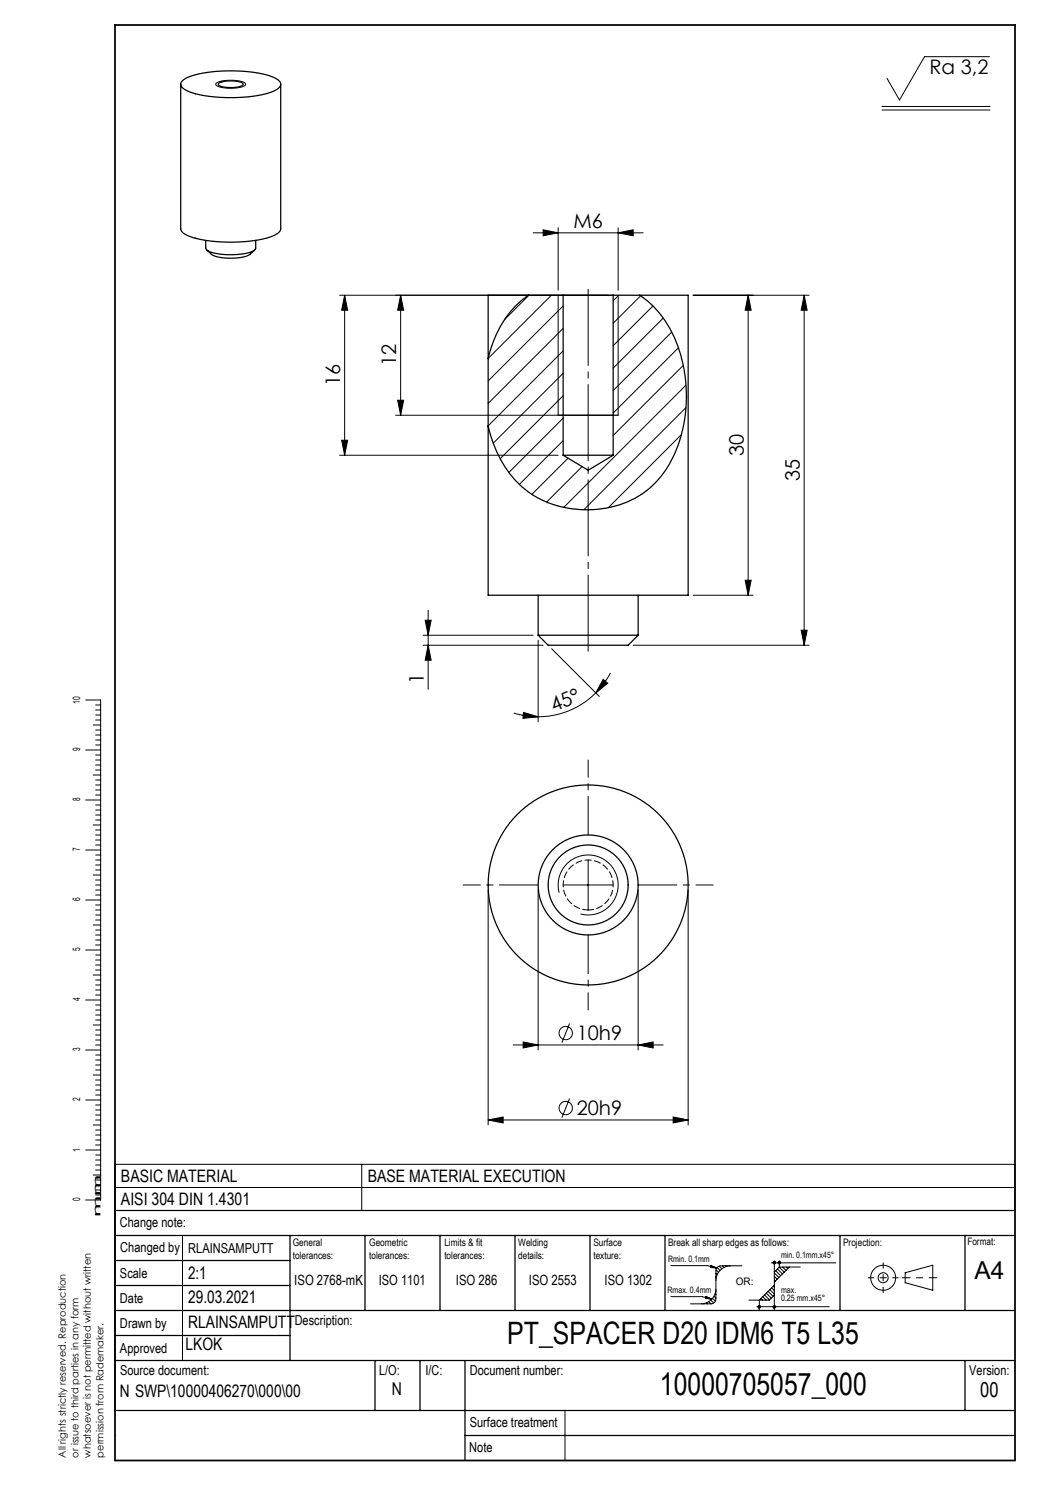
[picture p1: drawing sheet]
<svg xmlns="http://www.w3.org/2000/svg" width="210mm" height="297mm" viewBox="0 0 210 297" stroke-linecap="round" stroke-linejoin="round" font-family="sans-serif">
<g fill="none" stroke="#000" stroke-width=".2">
<path d="M43.3 16.6a7.3 7.3 0 0 1 5.8 .1 .54 .54 0 0 1-.7 .7 7.6 7.6 0 0 1-5.2-.4zM197.9 11.3h-13l-5 8.7-2.5-4.3M176.4 21.3h21.6M176.4 22h21.6M67.9 59h54.7M68.9 59l.6 3h-1.2zM68.9 59v32M80.1 59l.6 3h-1.2zM80.1 59v24M105.8 59l-4.9 5M106.6 46.6h22M108.6 46l3 .6-3 .6z"/>
<path d="M110.3 59l-12.7 12.7M111.6 45.6v12.4M111.6 59v24M123.6 46.6l3-.6v1.2zM123.6 45.6v12.4M123.6 59v24M123.7 59l-1.1 1.2M128.1 59.2l-5.5 5.5M138.6 59h23.2M149.6 59v60M149.6 59l.6 3h-1.2zM160.8 59v70"/>
<path d="M160.8 59l.6 3h-1.2zM112.6 61.2l-15 15M112.6 65.7l-15 15M112.6 70.2l-15 15M112.6 74.7l-14 13.9M112.6 79.1l-12.6 12.6M130.6 61.2l-8 7.9M132.7 63.6l-10.1 10M134.3 66.4l-11.7 11.7M135.7 69.6l-13.1 13M136.7 73.1l-14.1 14M137.2 77l-24.4 24.5"/>
<path d="M67.9 91h43.7M68.3 88h1.2l-.6 3zM79.1 83h43.5M79.5 80h1.2l-.6 3zM112.6 83.6l-10.8 10.9M112.6 88.1l-8.7 8.8M113.6 91.6l-7.2 7.3M116.4 93.3l-7.1 7.1M136.3 86.9l-14.6 14.6M137.2 81.5l-20.4 20.5M138.6 119h12M149 116h1.2l-.6 3z"/>
<path d="M17.1 140h3v100h-3M84.6 129h24M84.6 127h22M85 124h1.2l-.6 3zM85.6 122v15.9M85.6 129l.6 3h-1.2zM107.6 128v16.4M110.3 129.8l9.6 9.5M119.2 138.6a16.3 16.3 0 0 1-11.6 4.8M120.6 135.9l.9 .8-2.3 1.9zM122.1 134.6a16.3 16.3 0 0 1-2.9 4M126.6 129h35.2"/>
<path d="M160.2 126h1.2l-.6 3zM17.1 160h3M17.1 150h3M18.6 155h1.5M18.6 145h1.5M19.1 154h1M19.1 153h1M19.1 152h1M19.1 151h1M19.1 156h1M19.1 157h1M19.1 158h1"/>
<path d="M19.1 159h1M19.1 144h1M19.1 143h1M19.1 142h1M19.1 141h1M19.1 146h1M19.1 147h1M19.1 148h1M19.1 149h1M102.7 142.6a16.3 16.3 0 0 0 4.9 .8M104.7 142.5l2.9 .9-3 .3zM17.1 170h3"/>
<path d="M18.6 175h1.5M18.6 165h1.5M19.1 174h1M19.1 173h1M19.1 172h1M19.1 171h1M19.1 176h1M19.1 177h1M19.1 178h1M19.1 179h1M19.1 164h1M19.1 163h1"/>
<path d="M19.1 162h1M19.1 161h1M19.1 166h1M19.1 167h1M19.1 168h1M19.1 169h1M97.6 178v47M107.6 178v32M111.8 178.5a6 6 0 0 1 5.3-7.5 6 6 0 0 1 6.5 6.5 6 6 0 0 1-7.5 5.3M112.6 177h10M117.6 172v10M127.6 178v32"/>
<path d="M137.6 178v47M17.1 190h3M17.1 180h3M18.6 195h1.5M18.6 185h1.5M19.1 194h1M19.1 193h1M19.1 192h1M19.1 191h1M19.1 196h1M19.1 197h1M19.1 198h1"/>
<path d="M19.1 199h1M19.1 184h1M19.1 183h1M19.1 182h1M19.1 181h1M19.1 186h1M19.1 187h1M19.1 188h1M19.1 189h1M17.1 210h3M17.1 200h3M18.6 215h1.5"/>
<path d="M18.6 205h1.5M19.1 214h1M19.1 213h1M19.1 212h1M19.1 211h1M19.1 216h1M19.1 217h1M19.1 218h1M19.1 219h1M19.1 204h1M19.1 203h1M19.1 202h1"/>
<path d="M19.1 201h1M19.1 206h1M19.1 207h1M19.1 208h1M19.1 209h1M102.6 209h30M104.6 208.4l3 .6-3 .6zM113.9 219.7l-1.5 3.8M113.9 204.7l-1.5 3.8M127.6 209l3-.6v1.2zM17.1 230h3M17.1 220h3"/>
<path d="M18.6 235h1.5M18.6 225h1.5M19.1 234h1M19.1 233h1M19.1 232h1M19.1 231h1M19.1 236h1M19.1 237h1M19.1 238h1M19.1 239h1M19.1 224h1M19.1 223h1"/>
<path d="M19.1 222h1M19.1 221h1M19.1 226h1M19.1 227h1M19.1 228h1M19.1 229h1M23 232.9h180v9.2h-180zM23 237.5h180M72.4 232.9v9.2M97.6 224l3-.6v1.2zM97.6 224h40M134.6 223.4l3 .6-3 .6z"/>
<path d="M36.5 247.1v25M134.2 253.1h7.3l1.8 .5M134.2 259.3h6.3l1.8 .5M141.2 259.3l1.1 .5-1.2-.1zM141.8 259.7l-.6-.1 .1-.2 1 .4M142.2 253.1l1.1 .5-1.2-.1zM142.5 259.7l.6 .5M142.7 253.5l-.5-.1v-.2l1.1 .4M142.8 259.2l.4 .4M143 258.7l.2 .2M143.2 258.2h.1M143.2 255.4l.1 .1"/>
<path d="M143.2 257.8a3 3 0 0 1-3 3M143.2 254.7l.2 .2M143.2 255.4h.1M143.2 254l.5 .5M143.4 253.5l.6 .6M143.8 253.2l.6 .6M144.5 253.2l.3 .3M145.2 253.2l.1 .1M145.9 253.2h.1M146.2 253.2a3 3 0 0 0-3 3M148.4 253.2h-4.2a1 1 0 0 0-1 1v5.6a1 1 0 0 1-1 1M152.2 259.7l.3 .3"/>
<path d="M152.6 259.3l.6 .7M152.9 259l1 1M153.3 258.6l1 1M153.6 258.3l1 1M154 257.9l.9 .9M154.3 252.6h12.8M154.3 257.6l.6 .5M154.7 257.2l.2 .2M154.8 252.3l-.2 .2M154.9 252.2v9.8M154.9 259l-1 1h-4.1M154.9 257l-3 3v2"/>
<path d="M154.9 254.6l.9 .9M154.9 255.3l.5 .6M154.9 256l.2 .2M155 252.3l-.4 .3M155 252.4l-.3 .3M155.1 252.4l-.3 .4M155.1 252.6l-.2 .2M155.1 254.1l1 1M155.5 253.8l1 1M155.8 252.3l-.2 .2M155.8 253.4l1 1M155.9 253.4h4.2"/>
<path d="M155.9 253.4l-1 1M155.9 252.2v1.2M156 252.3l-.4 .3M156 252.3l-.3 .4M156.1 252.4l-.3 .4M156.1 252.6l-.2 .2M156.5 253.4l.7 .7M157.2 253.4l.3 .3M157.9 253.4l-3 3M181 254.5l5.6-1.5v5l-5.6-1.5zM138.1 260.8h4.1M140.7 260.7l.1 .1"/>
<path d="M141.3 260.6l.2 .2M141.8 260.3l.4 .5M142.2 260l.5 .6M151.4 261.3h14.4M151.7 261.2h.1M151.9 261.1l-.3 .3M152 261.2l-.3 .3M152.1 261.2l-.4 .4M152.1 261.4l-.3 .2M154.9 261.1l-.3 .3M155 261.2l-.3 .3M155.1 261.2l-.4 .4"/>
<path d="M155.1 261.3l-.3 .3M23 287.1h.1M113 282.1v10"/>
<circle cx="113.1" cy="206.6" r="1.33"/>
<circle cx="113.1" cy="221.6" r="1.33"/>
<circle cx="154.9" cy="252.5" r=".25"/>
<circle cx="155.9" cy="252.5" r=".25"/>
<circle cx="176.6" cy="255.5" r="2.5"/>
<circle cx="176.6" cy="255.5" r="1"/>
<circle cx="151.9" cy="261.4" r=".25"/>
<circle cx="154.9" cy="261.4" r=".25"/>
</g>
<path d="M173.6 255.5h6M176.6 258.5v-6" fill="none" stroke="#000" stroke-width=".2" stroke-dasharray="15.2 1.3 1.3 1.3" stroke-dashoffset="14.1"/>
<path d="M180.5 255.5h6.9" fill="none" stroke="#000" stroke-width=".2" stroke-dasharray="15.2 1.3 1.3 1.3" stroke-dashoffset="13.7"/>
<g fill="none" stroke="#000" stroke-width=".25">
<path d="M36.1 16.9v28.9a2.22 2.22 0 0 0 1.9 1.5 29.7 29.7 0 0 0 16.5-.1 2.13 2.13 0 0 0 1.6-1.4v-28.9M36.5 16.1a12.8 12.8 0 0 1 6.7-1.8 26.5 26.5 0 0 1 11.8 1.3 1.33 1.33 0 0 1 1.1 1.6 5.8 5.8 0 0 1-3.8 1.8 30.2 30.2 0 0 1-14.6-.7 1.89 1.89 0 0 1-1.5-1.6zM43.7 16.7a6 6 0 0 1 4.9 0 .43 .43 0 0 1-.5 .6 6.3 6.3 0 0 1-4.4-.3zM41.1 48.1v1.5a2.28 2.28 0 0 0 2.1 1.1 13.8 13.8 0 0 0 7.6-.6l.3-.4v-1.6M41.3 50l1 .9a9.9 9.9 0 0 0 7.7 0l.9-.9M105.7 59a21.2 21.2 0 0 0-8 12.6l-.1 .1M105.7 59h-8.1v60h40v-60h-9.6M105.7 59h6.9M112.6 59h10M112.6 59v32M122.6 59v32M122.6 59h5.4"/>
<path d="M128 59a22.5 22.5 0 0 1 9 16.2 28.4 28.4 0 0 1-3.9 18.9 18.6 18.6 0 0 1-17.1 7.8 18.8 18.8 0 0 1-17.3-13l-1.1-3.7M111.6 83h12M112.6 91h10M112.6 91l5 3.1 5-3.1M107.6 119v8M127.6 119v8M107.6 127l2 2h16l2-2M107.6 127h20M23 257.1h35M23 252.1h35M23 247.1h180M58 247.1v25"/>
<path d="M73 247.1v15M88 247.1v15M103 247.1v15M118 247.1v15M133 247.1v15M168 247.1v15M193 247.1v15M203 242.1h-180v40h180M23 267.1h35M23 272.1h180M23 262.1h180M75 272.1v10"/>
<path d="M84 272.1v10M93 272.1v20M193 272.1v10M93 287.1h110"/>
<circle cx="117.6" cy="177" r="10"/>
<circle cx="117.6" cy="177" r="20"/>
<circle cx="117.6" cy="177" r="8"/>
</g>
<path d="M23 5h180v287.1h-180z" fill="none" stroke="#000" stroke-width=".35"/>
<path d="M117.6 131v-74" fill="none" stroke="#000" stroke-width=".2" stroke-dasharray="15.2 1.3 1.3 1.3" stroke-dashoffset="-.8"/>
<path d="M107.6 177h-15M117.6 167v-15M127.6 177h15M117.6 187v15" fill="none" stroke="#000" stroke-width=".2" stroke-dasharray="15.2 1.3 1.3 1.3" stroke-dashoffset="7.5"/>
<g fill="#000">
<path d="M80.1 59l.6 3h-1.2zM79.5 80h1.2l-.6 3zM85 124h1.2l-.6 3zM85.6 129l.6 3h-1.2z"/>
<path d="M123.6 46.6l3-.6v1.2zM108.6 46l3 .6-3 .6z"/>
<path d="M68.3 88h1.2l-.6 3zM68.9 59l.6 3h-1.2z"/>
<path d="M160.2 126h1.2l-.6 3zM160.8 59l.6 3h-1.2zM149 116h1.2l-.6 3zM149.6 59l.6 3h-1.2z"/>
<path d="M104.7 142.5l2.9 .9-3 .3zM120.6 135.9l.9 .8-2.3 1.9z"/>
<path d="M97.6 224l3-.6v1.2zM134.6 223.4l3 .6-3 .6zM104.6 208.4l3 .6-3 .6zM127.6 209l3-.6v1.2z"/>
</g>
<path d="M117.6 182a5 5 0 0 1-4.4-7.3 5 5 0 0 1 8.6-.5 5 5 0 0 1-3.6 7.8h-.6" fill="none" stroke="#000" stroke-width=".2" stroke-dasharray="1.3 .6" stroke-dashoffset=".2"/>
<g font-size="6.2">
<text x="101.5" y="268.8">PT_SPACER D20 IDM6 T5 L35</text>
<text x="132" y="279">10000705057_000</text>
</g>
<text font-size="4.9" x="194.9" y="255.8">A4</text>
<text font-size="4.1" x="196" y="279.3">00</text>
<g font-size="4">
<text x="185.9" y="14.9">Ra 3,2</text>
<text x="114.7" y="45.7">M6</text>
<text x="68.1" y="77.3" transform="rotate(-90 68.1 77.3)">16</text>
<text x="79.3" y="73.3" transform="rotate(-90 79.3 73.3)">12</text>
<text x="148.8" y="91.3" transform="rotate(-90 148.8 91.3)">30</text>
<text x="160" y="96.3" transform="rotate(-90 160 96.3)">35</text>
<text x="84.8" y="136.8" transform="rotate(-90 84.8 136.8)">1</text>
<text x="110.8" y="142.5" transform="rotate(-23 110.8 142.5)">45°</text>
<text x="115.3" y="208.1">10h9</text>
<text x="115.3" y="223.1">20h9</text>
</g>
<text font-size="3.5" x="78.4" y="279.1">N</text>
<g font-size="3.4">
<text x="24.2" y="236.3">BASIC MATERIAL</text>
<text x="73.6" y="236.3">BASE MATERIAL EXECUTION</text>
<text x="24.2" y="241">AISI 304 DIN 1.4301</text>
<text x="37.6" y="255.8">2:1</text>
<text x="37.6" y="260.5">29.03.2021</text>
<text x="37.6" y="265.5">RLAINSAMPUTT</text>
<text x="37.1" y="270.1">LKOK</text>
<text x="24" y="279.3">N SWP\10000406270\000\00</text>
</g>
<g font-size="2.8">
<text x="58.9" y="257">ISO 2768-mK</text>
<text x="75.8" y="257">ISO 1101</text>
<text x="91.2" y="257">ISO 286</text>
<text x="105.8" y="257">ISO 2553</text>
<text x="120.9" y="257">ISO 1302</text>
</g>
<g font-size="2.7">
<text x="24" y="245.4">Change note:</text>
<text x="24.1" y="250.4">Changed by</text>
<text x="37.6" y="250.7">RLAINSAMPUTT</text>
<text x="24" y="255.5">Scale</text>
<text x="24" y="260.5">Date</text>
<text x="24" y="265.5">Drawn by</text>
<text x="59" y="265">Description:</text>
<text x="24" y="270.6">Approved</text>
<text x="24" y="275.1">Source document:</text>
<text x="75.8" y="275.1">L/O:</text>
<text x="85.1" y="275.1">I/C:</text>
<text x="94" y="275.1">Document number:</text>
<text x="193.9" y="275.1">Version:</text>
<text x="93.9" y="285.5">Surface treatment</text>
<text x="93.9" y="290.5">Note</text>
</g>
<g font-size="2.1">
<text x="16" y="140.8" transform="rotate(-90 16 140.8)">10</text>
<text x="16" y="150.2" transform="rotate(-90 16 150.2)">9</text>
<text x="16" y="160.2" transform="rotate(-90 16 160.2)">8</text>
<text x="16" y="170.2" transform="rotate(-90 16 170.2)">7</text>
<text x="16" y="180.2" transform="rotate(-90 16 180.2)">6</text>
<text x="16" y="190.2" transform="rotate(-90 16 190.2)">5</text>
<text x="16" y="200.2" transform="rotate(-90 16 200.2)">4</text>
<text x="16" y="210.2" transform="rotate(-90 16 210.2)">3</text>
<text x="16" y="220.2" transform="rotate(-90 16 220.2)">2</text>
<text x="16" y="230.5" transform="rotate(-90 16 230.5)">1</text>
<text x="16" y="240.2" transform="rotate(-90 16 240.2)">0</text>
<text x="20.1" y="243.5" transform="rotate(-90 20.1 243.5)">mm</text>
<text x="58.6" y="249.2">General</text>
<text x="58.6" y="251.7">tolerances:</text>
<text x="73.9" y="249.2">Geometric</text>
<text x="73.9" y="251.7">tolerances:</text>
<text x="88.9" y="249.2">Limits &amp; fit</text>
<text x="88.9" y="251.7">tolerances:</text>
<text x="103.7" y="249.2">Welding</text>
<text x="103.7" y="251.7">details:</text>
<text x="118.7" y="249.2">Surface</text>
<text x="118.7" y="251.7">texture:</text>
<text x="133.6" y="249.2">Break all sharp edges as follows:</text>
<text x="168.6" y="249.2">Projection:</text>
<text x="193.5" y="249.1">Format:</text>
<text x="147.2" y="256.9">OR:</text>
</g>
<g font-size="2">
<text x="13.2" y="291.5" transform="rotate(-90 13.2 291.5)">All rights strictly reserved. Reproduction</text>
<text x="15.7" y="291.5" transform="rotate(-90 15.7 291.5)">or issue to third parties in any form</text>
<text x="18.2" y="291.5" transform="rotate(-90 18.2 291.5)">whatsoever is not permitted without written</text>
<text x="20.7" y="291.5" transform="rotate(-90 20.7 291.5)">permission from Rademaker.</text>
</g>
<g font-size="1.8">
<text x="156.2" y="251.7">min. 0.1mm.x45°</text>
<text x="133.6" y="252.4">Rmin. 0.1mm</text>
<text x="133.5" y="258.7">Rmax. 0.4mm</text>
<text x="156.2" y="258.5">max.</text>
<text x="156.2" y="260.3">0.25 mm.x45°</text>
</g>
</svg>
